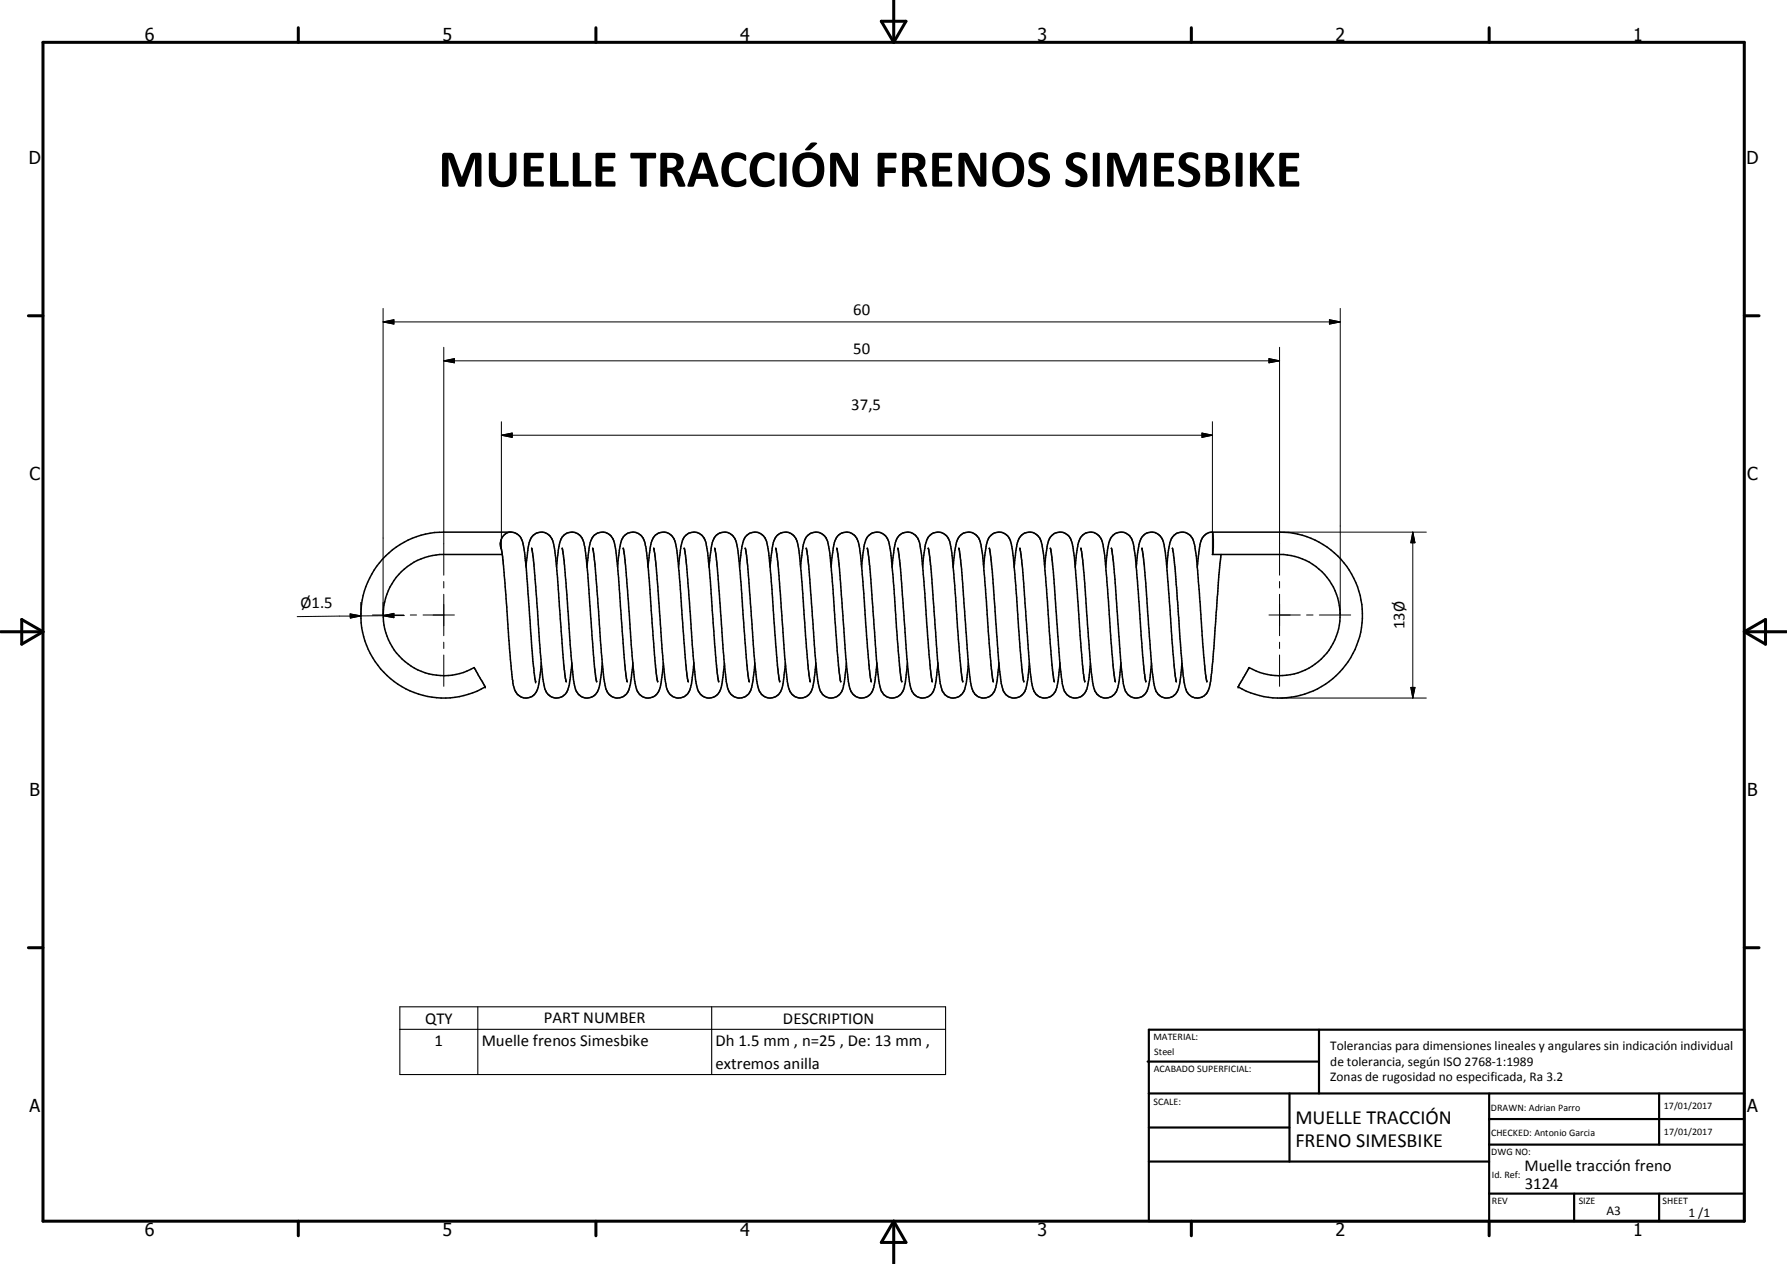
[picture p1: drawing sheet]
<svg xmlns="http://www.w3.org/2000/svg" width="420mm" height="297mm" viewBox="0 0 420 297" stroke-linecap="round" stroke-linejoin="round" font-family="sans-serif">
<g fill="#000">
<circle cx="293.7" cy="156.9" r=".18"/>
<circle cx="114.1" cy="161.4" r=".18"/>
<circle cx="125.9" cy="160.2" r=".18"/>
<circle cx="291.1" cy="161.4" r=".18"/>
</g>
<g fill="none" stroke="#000" stroke-width=".35">
<path d="M117.8 128.9l.4 2 .5 6.1 1.1 15.4a44.4 44.4 0 0 0 1.3 9.9 2.84 2.84 0 0 0 3 1.7 2.84 2.84 0 0 0 2.4-2.5l.8-5.6M117.8 128.8v.1M118.1 130.3h-14.7a14.3 14.3 0 0 0-12.7 18.4 14.3 14.3 0 0 0 20.8 8.2l2.5 4.4a19.1 19.1 0 0 1-22.2-1.8 19.5 19.5 0 0 1-5.8-21.6 19.5 19.5 0 0 1 18.3-12.8h16a3.5 3.5 0 0 1 2.8 3.6l.6 4.7 1.6 22 .6 4.8M119.8 125.1a2.89 2.89 0 0 0-2 3.8M123.7 133.2l.2-2.1a13.9 13.9 0 0 1 .8-4.4 2.82 2.82 0 0 1 3.1-1.6 2.82 2.82 0 0 1 2.3 2.5 282.9 282.9 0 0 1 2.1 23.6l.5 6.2 .4 2.8M125 128.9l.5 3.8 1.4 18.8a49.8 49.8 0 0 0 1.4 10.9 2.82 2.82 0 0 0 3 1.6 2.82 2.82 0 0 0 2.4-2.5l.7-5.6M130.8 133.2a19.1 19.1 0 0 1 1.4-7 2.85 2.85 0 0 1 3-1.1 2.85 2.85 0 0 1 2.1 2.5 368.8 368.8 0 0 1 2.2 26.2l.8 6.4M132.2 128.8l.5 4.2 1.2 15.6a86.8 86.8 0 0 0 1.4 13.5 2.85 2.85 0 0 0 3 1.9 2.85 2.85 0 0 0 2.6-2.5l.7-5.6M138 133.2l.2-2.1a13.9 13.9 0 0 1 .9-4.4 2.82 2.82 0 0 1 3-1.6 2.82 2.82 0 0 1 2.4 2.5 282.9 282.9 0 0 1 2 23.6l.5 6.2 .5 2.8M139.4 128.9l.5 3.8 1.4 18.8a49.8 49.8 0 0 0 1.4 10.9 2.86 2.86 0 0 0 3.2 1.5 2.86 2.86 0 0 0 2.2-2.8l.7-5.2M145.2 133.2l.8-5.6a2.89 2.89 0 0 1 3.1-2.5 2.89 2.89 0 0 1 2.6 3l.8 6 1.4 19.7 .7 6.4M146.5 128.8l.6 4.2 1.1 14.7a93.9 93.9 0 0 0 1.5 14.4 2.86 2.86 0 0 0 3 1.9 2.86 2.86 0 0 0 2.5-2.5l.8-5.6"/>
<path d="M152.3 133.2l.3-2.1a13.9 13.9 0 0 1 .8-4.4 2.82 2.82 0 0 1 3.1-1.6 2.82 2.82 0 0 1 2.3 2.5 262.5 262.5 0 0 1 2 22.6l.6 7.2 .4 2.8M153.7 128.9l.6 4.8 1.3 17.8a56.7 56.7 0 0 0 1.4 10.8 2.74 2.74 0 0 0 4.4 1l.8-1.2 .4-1.4 .5-4.8M153.7 128.8v.1M159.5 133.2l.7-5.2a2.92 2.92 0 0 1 3-3 2.92 2.92 0 0 1 2.9 3.1 306.6 306.6 0 0 1 1.9 23.1l.6 6.7 .4 2.3M160.9 128.9l.5 4.1 1.1 14.7a93.9 93.9 0 0 0 1.5 14.4 2.86 2.86 0 0 0 3 1.9 2.86 2.86 0 0 0 2.6-2.5l.7-5.6M160.9 128.8v.1M166.7 133.2l.2-1.5a16.5 16.5 0 0 1 .9-5.1 2.83 2.83 0 0 1 3.1-1.5 2.83 2.83 0 0 1 2.3 2.5 262.5 262.5 0 0 1 1.9 22.6l.6 7.2 .4 2.7M168.1 128.8l.6 4.9 1.2 16.8a61.5 61.5 0 0 0 1.4 11.8l.1 .1a2.64 2.64 0 0 0 2.3 1.6 3 3 0 0 0 3-2.5l.8-5.6M173.9 133.2l.7-5.2a2.85 2.85 0 0 1 2.1-2.8 2.85 2.85 0 0 1 3.2 1.3 23 23 0 0 1 1.2 7.6l1.7 22.3 .5 3.8M175.2 128.9l.6 4.1 1.4 19.4a43.3 43.3 0 0 0 1.4 10 2.85 2.85 0 0 0 3 1.6 2.85 2.85 0 0 0 2.3-2.5l.7-5.6M175.2 128.8v.1M181 133.2l.2-1.5a16.5 16.5 0 0 1 1-5.1 2.83 2.83 0 0 1 3.1-1.5 2.83 2.83 0 0 1 2.2 2.5l.9 7.4 1.2 17.1 .4 5 .5 3.1"/>
<path d="M182.4 128.8l.6 4.9 1.2 15.9a71.6 71.6 0 0 0 1.4 12.5 2.82 2.82 0 0 0 1.4 1.6 2.78 2.78 0 0 0 3.5-.9 8.2 8.2 0 0 0 1-4.2l.3-2.7M188.2 133.2l.7-5.2a3 3 0 0 1 4-2.7l.9 .6 .5 .6a23 23 0 0 1 1.2 7.6l1.3 18.9 .5 4.6 .4 2.6M189.6 128.9l.5 4.1 1.4 18.5a49.8 49.8 0 0 0 1.4 10.9 2.86 2.86 0 0 0 3.2 1.5 2.86 2.86 0 0 0 2.2-2.8l.7-5.2M189.6 128.8v.1M195.4 133.2l.1-1.5a18.1 18.1 0 0 1 1-5.1 2.83 2.83 0 0 1 3.1-1.5 2.83 2.83 0 0 1 2.3 2.5l.8 6.5 1.3 18 .5 6.1 .3 2M196.8 128.8l.6 4.9 1 14.9a78.1 78.1 0 0 0 1.5 13.5 2.82 2.82 0 0 0 3 1.9 2.82 2.82 0 0 0 2.5-2.5l.8-5.6M202.6 133.2l.6-5.2a3 3 0 0 1 4-2.7l1 .6 .4 .6a23 23 0 0 1 1.2 7.6l1.4 18.9 .5 5.7 .3 1.5M203.9 128.9l.6 4.1 1.3 18.5a56.7 56.7 0 0 0 1.4 10.8 2.87 2.87 0 0 0 3.2 1.7 2.87 2.87 0 0 0 2.3-2.9l.6-5.2M203.9 128.8v.1M209.8 133.2l.7-5.6a2.88 2.88 0 0 1 2.9-2.6 2.88 2.88 0 0 1 2.8 2.6l.8 6.5 1.4 19.7 .8 6.4M211.1 128.8l.6 4.9 1.2 15.9a71.1 71.1 0 0 0 1.4 12.5 2.82 2.82 0 0 0 2.9 1.9 2.82 2.82 0 0 0 2.6-2.5l.7-5.6M216.9 133.2l.7-5.2a3 3 0 0 1 4-2.7l.9 .6 .5 .6a23 23 0 0 1 1.2 7.6l1.5 20.5 .7 5.6"/>
<path d="M218.3 128.8l.6 4.2 1.2 17.5a58.3 58.3 0 0 0 1.4 11.8l.3 .4a2.51 2.51 0 0 0 2.4 1.3 3 3 0 0 0 2.8-2.9l.7-5.2M224.1 133.2l.8-5.6a2.85 2.85 0 0 1 2.8-2.6 2.85 2.85 0 0 1 2.8 2.6 185.7 185.7 0 0 1 1.7 18.8l.8 10 .5 3.8M225.5 128.8l.6 4.9 1.3 17.8a47.2 47.2 0 0 0 1.4 10.9 2.85 2.85 0 0 0 3 1.6 2.85 2.85 0 0 0 2.3-2.5l.8-5.6M231.3 133.2l.6-5.2a2.9 2.9 0 0 1 1.9-2.7 2.9 2.9 0 0 1 3.2 .7l.1 .2a17 17 0 0 1 1.4 7.1l1.7 23.8 .5 3.1M232.6 128.8l.7 5.7 1.2 16a58.3 58.3 0 0 0 1.4 11.8l.3 .6a2.67 2.67 0 0 0 4.1 .4 3.5 3.5 0 0 0 1.2-2.6l.6-4.8M238.5 133.2l.5-4.4a3.6 3.6 0 0 1 2.7-3.7 3.2 3.2 0 0 1 3.4 3.4l.8 7.3 1.4 20.6 .6 3.8M239.8 128.8l.6 4.9 1.3 17.8a47.2 47.2 0 0 0 1.4 10.9 2.84 2.84 0 0 0 3 1.6 2.84 2.84 0 0 0 2.4-2.5l.7-5.6M245.6 133.2l.7-5.2a2.91 2.91 0 0 1 4.3-2.5l.6 .4 .5 .6a30.1 30.1 0 0 1 1.2 8.5l1.3 17.1 .5 6.1 .3 2M247 128.8l.7 5.7 1 15.1a71.6 71.6 0 0 0 1.4 12.5 2.82 2.82 0 0 0 3 1.9 2.82 2.82 0 0 0 2.5-2.5l.8-5.6M252.8 133.2l.6-4.8a3.2 3.2 0 0 1 3.8-3.3 3.6 3.6 0 0 1 2.2 3.4l.8 7.3 1.5 20.6 .5 3.8M254.2 128.8l.7 6.5 1.2 16.2a53.4 53.4 0 0 0 1.3 10.8 2.86 2.86 0 0 0 3 1.7 2.86 2.86 0 0 0 2.4-2.5l.8-5.6M260 133.2l.1-1.5a16.5 16.5 0 0 1 1-5.1 2.83 2.83 0 0 1 3.1-1.5 2.83 2.83 0 0 1 2.2 2.5l.7 5 1.5 21.2 .8 6.4"/>
<path d="M261.3 128.8l.9 7.3 .9 13.5a71.6 71.6 0 0 0 1.4 12.5 2.82 2.82 0 0 0 2.9 1.9 2.82 2.82 0 0 0 2.6-2.5l.8-5.6M267.2 133.2l.5-4.8a3.2 3.2 0 0 1 3.9-3.3 3.6 3.6 0 0 1 2.2 3.4l.6 4.8 1.6 23.1 .6 3.8M268.5 128.8l.9 8.2 .9 13.5a58.3 58.3 0 0 0 1.4 11.8 2.83 2.83 0 0 0 3 1.7 2.83 2.83 0 0 0 2.4-2.5l.3-1.3 .5-4.3M274.4 133.2l.2-3.3 .5-2.3a2.85 2.85 0 0 1 2.8-2.6 2.85 2.85 0 0 1 2.8 2.6 150.3 150.3 0 0 1 1.7 16.8l.6 9.4 .7 6.4M275.7 128.8l.6 4.9 1.6 22.2M285.1 125.1l.2 1.6-.2 3.6h16.7a14.3 14.3 0 0 1 12.7 18.4 14.3 14.3 0 0 1-20.8 8.2l-2.5 4.4a19.1 19.1 0 0 0 23.7-3.3 19.5 19.5 0 0 0 3.9-21.1 19.5 19.5 0 0 0-17.9-11.8h-16.1a3.3 3.3 0 0 0-2.7 3.3l-.6 4.8M287.1 130.3l-.5 4.7-1.5 21.1a18 18 0 0 1-1.2 6.6 2.78 2.78 0 0 1-2.8 1.3 2.78 2.78 0 0 1-2.3-2.1l-.4-1.5-.5-4.5M176.1 160.2h.1M176.1 160.1v.1M212 160.1v.1M247.9 160.1v.1M262.2 160.1v.1"/>
</g>
<g fill="none" stroke="#000" stroke-width=".71">
<path d="M10.1 9.9h400v277.1h-400zM70.1 6.5v3.4M140.1 6.5v3.4M207.2 5h5.8l-2.9 4.9zM210.1 0v9.9M280.1 6.5v3.4M350.1 6.5v3.4M6.7 74.2h3.4M410.1 74.2h3.5M.1 148.5h10M5.1 145.6l5 2.9-5 2.9zM410.1 148.5h10"/>
<path d="M410.1 148.5l5-2.9v5.8zM6.7 222.7h3.4M410.1 222.7h3.5M70.1 287v3.4M140.1 287v3.4M210.1 287v10M210.1 287l2.9 5h-5.8zM280.1 287v3.4M350.1 287v3.4"/>
</g>
<g fill="none" stroke="#000" stroke-width=".51">
<path d="M269.8 249.5h40.3M270.1 242h140v45h-140zM270.1 257h140M303.2 257v16M310.1 242v15M350.1 257v30M390.1 257v12M270.1 265h33.1M270.1 273h80M350.1 269h60M350.1 263h60M350.1 280.5h60"/>
<path d="M370.1 280.5v6.5M390.1 280.5v6.5"/>
</g>
<g fill="none" stroke="#000" stroke-width=".24">
<path d="M90.1 75.6l2.5-.5v1.1zM90.1 72.5v72M90.1 75.6h225M312.6 75.1l2.5 .5-2.5 .6zM315.1 72.5v72M104.3 84.8l2.5-.5v1zM104.3 81.6v53.6M104.3 84.8h196.6M117.9 99.1v29.9M285.1 99.1v31.2M298.4 84.3l2.5 .5-2.5 .5zM300.9 81.6v53.6"/>
<path d="M117.9 102.3l2.5-.5v1zM117.9 102.3h167.2M282.6 101.8l2.5 .5-2.5 .5zM104.3 136.7v1.5M104.3 139.7v9.7M300.9 136.7v1.5M300.9 139.7v9.7M300.9 125.1h34.5M332.2 125.1l.5 2.5h-1zM332.2 125.1v38.9M82.3 144.3l2.6 .4-2.5 .5zM84.8 141.6l.1 3.1"/>
<path d="M84.9 144.7l-15 .2M87.6 144.5h7.3M90.1 144.7l2.5-.6v1.1zM90.1 144.7h.1M90.1 144.7h-5.2M95.1 144.7h-5M96.5 144.5h1.4M99.5 144.5h7.3M104.3 150.9v1.5M104.3 153.9v7.4M298.4 144.5h7.3M300.9 150.9v1.5"/>
<path d="M300.9 153.9v7.4M307.2 144.5h1.5M310.2 144.5h7.4M300.9 164h34.5M331.7 161.5h1l-.5 2.5z"/>
</g>
<path d="M94 236.6h128.3v15.9h-128.3zM112.3 236.6v15.9M167.3 236.6v15.9M94 241.9h128.3" fill="none" stroke="#000" stroke-width=".25"/>
<path d="M90.1 75.6l2.5-.5v1.1zM312.6 75.1l2.5 .5-2.5 .6zM104.3 84.8l2.5-.5v1zM298.4 84.3l2.5 .5-2.5 .5zM117.9 102.3l2.5-.5v1zM282.6 101.8l2.5 .5-2.5 .5zM332.2 125.1l.5 2.5h-1zM82.3 144.3l2.6 .4-2.5 .5zM90.1 144.7l2.5-.6v1.1zM331.7 161.5h1l-.5 2.5z" fill="#000"/>
<text font-size="12.6" x="103.1" y="43.9">MUELLE TRACCIÓN FRENOS SIMESBIKE</text>
<g font-size="4.7">
<text x="304.6" y="264.2">MUELLE TRACCIÓN</text>
<text x="304.6" y="269.6">FRENO SIMESBIKE</text>
</g>
<g font-size="4.2">
<text x="34" y="9.6">6</text>
<text x="104" y="9.6">5</text>
<text x="174" y="9.6">4</text>
<text x="244" y="9.6">3</text>
<text x="314" y="9.6">2</text>
<text x="384" y="9.6">1</text>
<text x="6.8" y="38.7">D</text>
<text x="410.6" y="38.7">D</text>
<text x="7" y="112.9">C</text>
<text x="410.8" y="112.9">C</text>
<text x="7" y="187.1">B</text>
<text x="410.8" y="187.1">B</text>
<text x="7" y="261.4">A</text>
<text x="410.8" y="261.4">A</text>
<text x="34" y="290.4">6</text>
<text x="104" y="290.4">5</text>
<text x="174" y="290.4">4</text>
<text x="244" y="290.4">3</text>
<text x="314" y="290.4">2</text>
<text x="384" y="290.4">1</text>
</g>
<g font-size="3.9">
<text x="200.6" y="74.1">60</text>
<text x="200.6" y="83.3">50</text>
<text x="200.1" y="96.3">37,5</text>
<text x="70.6" y="142.9">Ø1.5</text>
<text x="330.2" y="147.9" transform="rotate(-90 330.2 147.9)">13Ø</text>
<text x="99.9" y="240.5">QTY</text>
<text x="102.2" y="245.8">1</text>
<text x="113.3" y="245.9">Muelle frenos Simesbike</text>
<text x="127.9" y="240.5">PART NUMBER</text>
<text x="168.3" y="245.9">Dh 1.5 mm , n=25 , De: 13 mm ,</text>
<text x="184.1" y="240.5">DESCRIPTION</text>
<text x="168.3" y="251.2">extremos anilla</text>
<text x="358.5" y="275.1">Muelle tracción freno</text>
<text x="358.5" y="279.4">3124</text>
</g>
<g font-size="3.1">
<text x="312.7" y="246.8">Tolerancias para dimensiones lineales y angulares sin indicación individual</text>
<text x="312.7" y="250.4">de tolerancia, según ISO 2768-1:1989</text>
<text x="312.7" y="254">Zonas de rugosidad no especificada, Ra 3.2</text>
<text x="377.7" y="285.6">A3</text>
<text x="397" y="285.9">1 /1</text>
</g>
<g font-size="2.4">
<text x="271.2" y="244.4">MATERIAL:</text>
<text x="271.3" y="252">ACABADO SUPERFICIAL:</text>
<text x="271.4" y="247.9">Steel</text>
<text x="271.2" y="259.7">SCALE:</text>
<text x="350.6" y="261">DRAWN: Adrian Parro</text>
<text x="391.2" y="260.6">17/01/2017</text>
<text x="350.6" y="267">CHECKED: Antonio Garcia</text>
<text x="391.2" y="266.7">17/01/2017</text>
<text x="350.6" y="271.4">DWG NO:</text>
<text x="350.8" y="276.9">Id. Ref:</text>
<text x="350.8" y="282.8">REV</text>
<text x="371.2" y="282.9">SIZE</text>
<text x="390.9" y="282.9">SHEET</text>
</g>
</svg>
